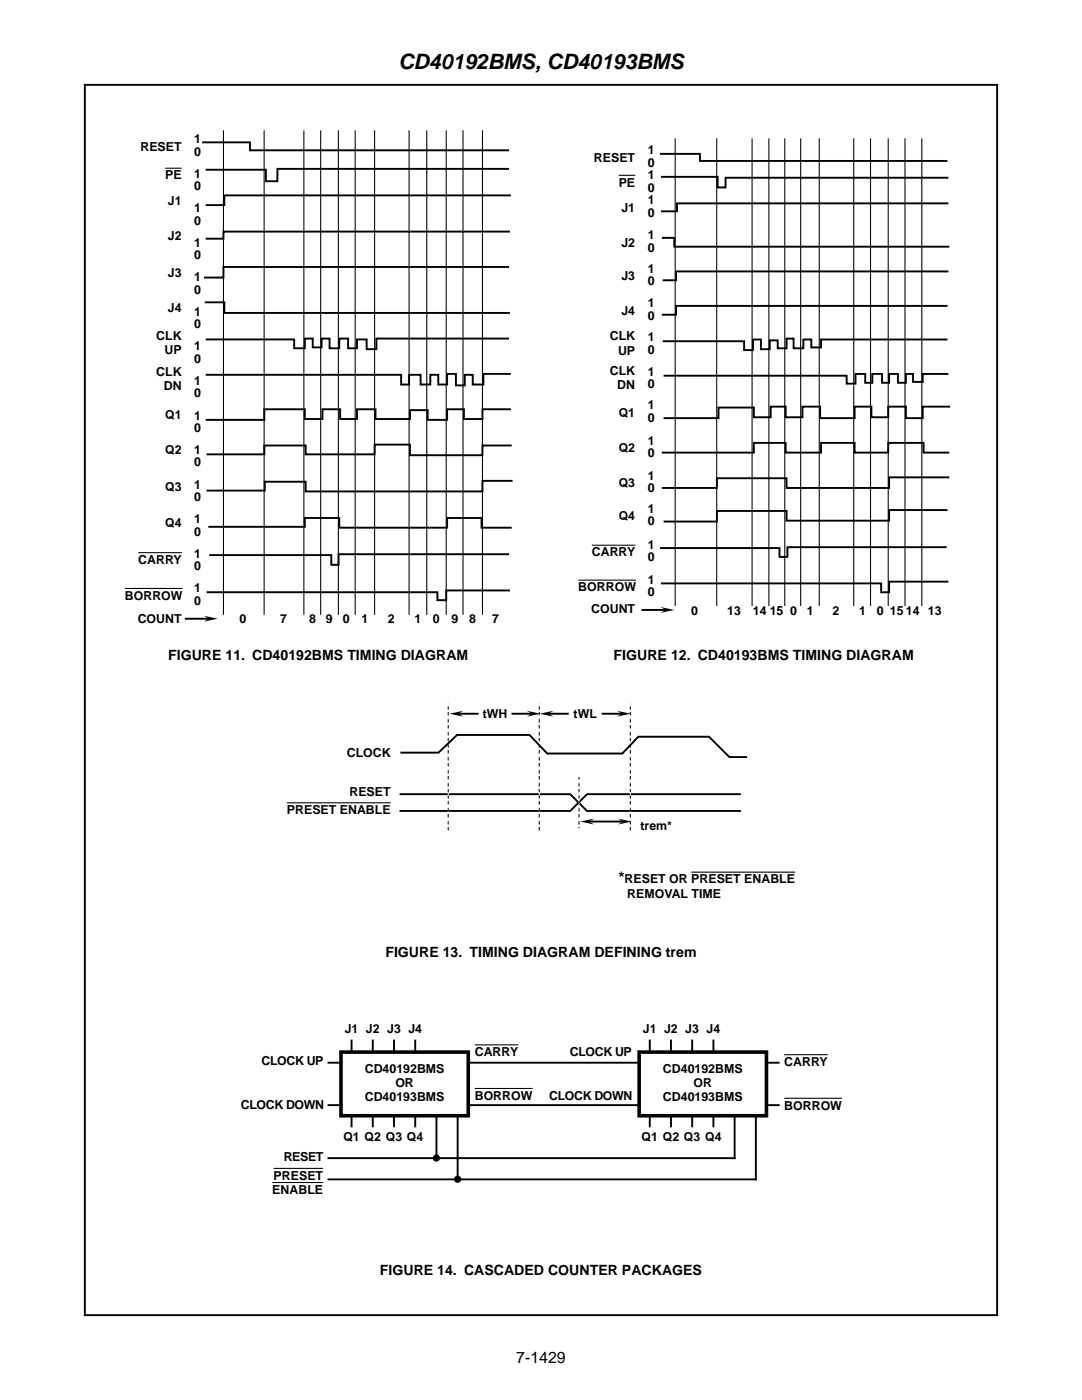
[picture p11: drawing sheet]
<svg xmlns="http://www.w3.org/2000/svg" width="216mm" height="279mm" viewBox="0 0 216 279" stroke-linecap="round" stroke-linejoin="round" font-family="sans-serif">
<g fill="none" stroke="#000" stroke-width=".38">
<path d="M16.9 16.9h182.1v245.6h-182.1zM40.5 28.4h9.4v1.6h51.5M101.4 33.7h-46.1v2.5h-2.2v-2.3h-11.9M101.7 39h-56.9v1.9h-3.6M131.9 30.7h7.8v1.4h49.2M132.1 35.3h11.1v2.1h1.6v-1.9h44.3M101.4 53.3h-56.8v2.1h-3.7M101.6 46.2h-57v1.4h-3.4M132.3 47.5h2.2v1.7h54.7M189.1 40.6h-54v1.6h-3M189.1 54.2h-54.2v1.7h-2.5M41.1 60.3h3.7v2.2h56.8"/>
<path d="M101.4 67.6h-26.3v2.1h-1.9v-2h-2v1.8h-1.7v-1.9h-1.8v1.9h-1.9v-1.9h-1.6v1.7h-1.8v-1.7h-1.6v1.9h-2.1v-1.8h-17.5M101.7 74.6h-5.3v2.1h-2.1v-1.9h-1.6v2.1h-1.7v-2.3h-1.8v2.1h-1.7v-1.9h-1.6v1.9h-2v-1.9h-2.3v1.9h-1.6v-1.9h-38.8M188.9 61h-54v1.8h-2.6M188.9 67.8h-25.1v1.5h-1.9v-1.5h-1.6v1.7h-1.9v-1.9h-1.5v1.9h-1.7v-1.6h-1.6v1.8h-1.8v-1.9h-1.6v2.1h-1.7v-1.8h-16.1M189.1 74.6h-5v1.6h-1.9v-1.6h-1.4v1.8h-1.6v-1.8h-1.8v1.8h-1.4v-1.8h-1.9v1.8h-1.5v-1.8h-1.9v2h-1.8v-1.6h-36.3M101.7 81.7h-5.4v1.9h-3.7v-1.9h-3.4v2.1h-3.9v-1.9h-3.5v1.7h-6.9v-1.9h-3.7v1.9h-3.3v-1.9h-3.6v1.9h-3.5v-1.9h-8.1v2.1h-11.5M101.9 88.9h-5.6v2h-14.5v-2.2h-7v2h-13.8v-1.8h-8.3v1.8h-11.3M102.1 96h-5.8v2.1h-35.3v-2h-8.2v1.8h-11.4M132.3 90.3h18.1v-1.9h6.4v1.9h7v-1.9h6.7v1.9h6.7v-1.9h7.1v1.9h4.9M189.2 95.3h-11.8v2.1h-20.5v-2h-13.8v2h-10.8M189.4 81.2h-5.3v2.2h-3.3v-2.2h-3.6v2.1h-3.3v-2.1h-3.4v2.2h-6.8v-2.2h-3.6v2.1h-3.3v-2.1h-3v2.1h-3.4v-2h-7v2.1h-10.8M41.8 105.1h19v-1.7h6.9v1.9h21.5v-1.9h6.9v1.9h5.8"/>
<path d="M101.4 110.6h-33.8v2.1h-1.5v-1.9h-24.2M101.6 117.8h-12.6v2h-1.7v-1.6h-45.9M188.7 109.2h-31.6v1.9h-1.6v-1.7h-23.6M188.9 101.8h-11.5v2.1h-20.5v-1.9h-13.8v2.1h-10.5M189.1 116.1h-11.7v2.1h-1.6v-1.8h-43.7M37.1 123.5h4.6M128.2 121.7h4.6M79.9 158.5h33.9l3.3 3.3h30.5M80.1 150.2h7.4l3.7-3.5h14.5l3.5 3.7h15l3.2-3.4h14.1l4 4.1h3.4M91.4 142.4h14.7M109.4 142.4h14.7M147.6 158.5h-30.5l-3.3 3.3h-33.9"/>
<path d="M117.5 164h6.8"/>
</g>
<g fill="none" stroke="#000" stroke-width=".21">
<path d="M44.6 26.1v96.5M52.7 26.1v96.5M60.6 26.1v96.5M64 26.1v96.5M67.5 26.1v96.5M70.9 26.1v96.5M74.8 26.1v96.5M81.6 26.1v96.5M85.2 26.1v96.5M89 26.1v96.5M92.4 26.1v96.5M96.3 26.1v96.5"/>
<path d="M134.7 27.7v93.1M143 27.7v93.1M150.1 27.7v93.1M153.4 27.7v93.1M156.6 27.7v93.1M159.8 27.7v93.1M163.5 27.7v93.1M170.4 27.7v93.1M173.7 27.7v93.1M177.2 27.7v93.1M180.6 27.7v93.1M183.9 27.7v93.1"/>
<path d="M89.4 140.5v25.4M107.6 140.5v25.4M115.5 155.1v10.1M125.8 140.5v25.4"/>
</g>
<path d="M33 33.6h3.3zM123.5 35h3.2zM24.9 117.4h11.5zM27.6 110.3h7.1zM34.6 110.3h1.7zM115.4 115.8h11.5zM118.1 108.8h7.1zM125.1 108.8h1.7zM57.2 160.2h20.8zM137.9 174.1h20.8z" fill="#000" stroke="#000" stroke-width=".21"/>
<path d="M40.7 122.9l2.7 .6-2.7 .6 1-.6zM131.8 121.1l2.7 .6-2.7 .6 1-.6zM89.7 142.4l2.8-.5-1.1 .5 1.1 .6zM105.1 141.9l2.8 .5-2.8 .6 1-.6zM107.7 142.4l2.8-.5-1.1 .5 1.1 .6zM123.1 141.9l2.8 .5-2.8 .6 1-.6zM115.8 164l2.8-.6-1.1 .6 1.1 .5zM123.3 163.4l2.7 .6-2.7 .5 1-.5z" fill="#000"/>
<path d="M89.4 140.5v25.4M107.6 140.5v25.4M115.5 155.1v10.1M125.8 140.5v25.4" fill="none" stroke="#fff" stroke-width=".21"/>
<g fill="#fff" stroke="#fff" stroke-width=".21">
<path d="M95.6 140.8h6.4v3.3h-6.4z" fill-rule="evenodd"/>
<path d="M113.6 140.8h6.4v3.3h-6.4z" fill-rule="evenodd"/>
</g>
<path d="M68 210h25.4v12.7h-25.4z" fill-rule="evenodd" fill="#fff" stroke="#000" stroke-width=".72"/>
<g fill="none" stroke="#000" stroke-width=".38">
<path d="M65.5 212.1h2.2M70.2 207.7v2.1M74.4 207.7v2.1M78.6 207.7v2.1M82.9 207.7v2.1M93.4 212.1h34.1M65.5 220.6h2.2M65.5 235.4h85.3M65.5 231.1h81.1M70.2 222.7v2.1M74.4 222.7v2.1M78.6 222.7v2.1"/>
<path d="M82.9 222.7v2.1M87.1 222.7v8.4M91.3 222.7v12.7M93.4 220.6h34.1"/>
<circle cx="87.1" cy="231.1" r=".53"/>
<circle cx="91.3" cy="235.4" r=".53"/>
</g>
<path d="M94.7 208.5h7.2zM94.7 217.2h11.6zM101.8 208.5h1.6zM54.3 236h10.2zM54.6 233.2h9.9z" fill="#000" stroke="#000" stroke-width=".21"/>
<path d="M86.6 230.9l.5-.3v.5v-.5a.52 .52 0 0 1 .5 .7 .52 .52 0 0 1-.7 .3 .52 .52 0 0 1-.3-.7zM90.8 235.1l.5-.2v.5v-.5a.52 .52 0 0 1 .5 .6 .52 .52 0 0 1-.7 .4 .52 .52 0 0 1-.3-.8z" fill="#000"/>
<path d="M127.5 210h25.4v12.7h-25.4z" fill-rule="evenodd" fill="#fff" stroke="#000" stroke-width=".72"/>
<path d="M156.5 210.5h7.1zM156.5 219.2h11.5zM163.5 210.5h1.7z" fill="#000" stroke="#000" stroke-width=".21"/>
<path d="M129.7 207.7v2.1M133.9 207.7v2.1M138.1 207.7v2.1M142.4 207.7v2.1M153.3 212.1h2.1M129.7 222.7v2.1M133.9 222.7v2.1M138.1 222.7v2.1M142.4 222.7v2.1M146.6 222.7v8.4M150.8 222.7v12.7M153.3 220.6h2.1" fill="none" stroke="#000" stroke-width=".38"/>
<text font-size="4.2" x="79.5" y="13.8">CD40192BMS, CD40193BMS</text>
<g font-size="3.2">
<text x="123.4" y="176.3">*</text>
<text x="103" y="272">7-1429</text>
</g>
<g font-size="2.8">
<text x="33.5" y="131.7">FIGURE 11. CD40192BMS TIMING DIAGRAM</text>
<text x="122.4" y="131.7">FIGURE 12. CD40193BMS TIMING DIAGRAM</text>
<text x="76.9" y="191">FIGURE 13. TIMING DIAGRAM DEFINING trem</text>
<text x="75.8" y="254.5">FIGURE 14. CASCADED COUNTER PACKAGES</text>
</g>
<g font-size="2.5">
<text x="38.8" y="28.6">1</text>
<text x="28" y="30.1">RESET</text>
<text x="33" y="35.8">PE</text>
<text x="38.8" y="31.1">0</text>
<text x="38.8" y="35.5">1</text>
<text x="118.5" y="32.3">RESET</text>
<text x="129.3" y="30.8">1</text>
<text x="129.3" y="33.3">0</text>
<text x="129.3" y="35.8">1</text>
<text x="33.5" y="40.8">J1</text>
<text x="38.8" y="37.9">0</text>
<text x="123.5" y="37.2">PE</text>
<text x="129.3" y="38.2">0</text>
<text x="129.3" y="40.8">1</text>
<text x="33.5" y="47.8">J2</text>
<text x="38.8" y="42.4">1</text>
<text x="38.8" y="44.8">0</text>
<text x="124" y="42.3">J1</text>
<text x="129.3" y="43.2">0</text>
<text x="129.3" y="47.7">1</text>
<text x="38.8" y="49.3">1</text>
<text x="38.8" y="51.7">0</text>
<text x="124" y="49.2">J2</text>
<text x="129.3" y="50.2">0</text>
<text x="33.5" y="55.2">J3</text>
<text x="38.8" y="56.2">1</text>
<text x="38.8" y="58.6">0</text>
<text x="124" y="55.9">J3</text>
<text x="129.3" y="54.4">1</text>
<text x="129.3" y="56.9">0</text>
<text x="33.5" y="62.3">J4</text>
<text x="38.8" y="63.1">1</text>
<text x="38.8" y="65.5">0</text>
<text x="124" y="62.8">J4</text>
<text x="129.3" y="61.3">1</text>
<text x="129.3" y="63.8">0</text>
<text x="31.2" y="67.8">CLK</text>
<text x="32.8" y="70.7">UP</text>
<text x="38.8" y="69.9">1</text>
<text x="121.7" y="67.9">CLK</text>
<text x="123.3" y="70.8">UP</text>
<text x="129.3" y="68.1">1</text>
<text x="129.3" y="70.6">0</text>
<text x="31.2" y="75">CLK</text>
<text x="32.7" y="77.8">DN</text>
<text x="38.8" y="72.4">0</text>
<text x="38.8" y="76.8">1</text>
<text x="121.7" y="74.8">CLK</text>
<text x="123.2" y="77.6">DN</text>
<text x="129.3" y="75">1</text>
<text x="129.3" y="77.5">0</text>
<text x="33" y="83.6">Q1</text>
<text x="38.8" y="79.3">0</text>
<text x="38.8" y="83.7">1</text>
<text x="123.5" y="83.2">Q1</text>
<text x="129.3" y="81.7">1</text>
<text x="38.8" y="86.2">0</text>
<text x="129.3" y="84.2">0</text>
<text x="129.3" y="88.8">1</text>
<text x="33" y="90.7">Q2</text>
<text x="38.8" y="90.6">1</text>
<text x="38.8" y="93.1">0</text>
<text x="123.5" y="90.2">Q2</text>
<text x="129.3" y="91.2">0</text>
<text x="129.3" y="95.7">1</text>
<text x="33" y="97.9">Q3</text>
<text x="38.8" y="97.5">1</text>
<text x="38.8" y="100">0</text>
<text x="123.5" y="97.2">Q3</text>
<text x="129.3" y="98.2">0</text>
<text x="33" y="105.2">Q4</text>
<text x="38.8" y="104.4">1</text>
<text x="38.8" y="106.9">0</text>
<text x="123.5" y="103.8">Q4</text>
<text x="129.3" y="102.3">1</text>
<text x="129.3" y="104.8">0</text>
<text x="27.6" y="112.6">CARRY</text>
<text x="38.8" y="111.3">1</text>
<text x="38.8" y="113.8">0</text>
<text x="118.1" y="111.1">CARRY</text>
<text x="129.3" y="109.6">1</text>
<text x="129.3" y="112">0</text>
<text x="24.9" y="119.7">BORROW</text>
<text x="38.8" y="118.2">1</text>
<text x="115.4" y="118">BORROW</text>
<text x="129.3" y="116.5">1</text>
<text x="129.3" y="119">0</text>
<text x="27.5" y="124.4">COUNT</text>
<text x="38.8" y="120.7">0</text>
<text x="47.8" y="124.4">0</text>
<text x="55.9" y="124.4">7</text>
<text x="61.7" y="124.4">8</text>
<text x="65" y="124.4">9</text>
<text x="68.4" y="124.4">0</text>
<text x="72.1" y="124.4">1</text>
<text x="77.4" y="124.4">2</text>
<text x="82.7" y="124.4">1</text>
<text x="86.4" y="124.4">0</text>
<text x="90.1" y="124.4">9</text>
<text x="93.6" y="124.4">8</text>
<text x="98.2" y="124.4">7</text>
<text x="118" y="122.3">COUNT</text>
<text x="137.9" y="122.8">0</text>
<text x="145.1" y="122.8">13</text>
<text x="150.2" y="122.8">14 15 0</text>
<text x="161" y="122.8">1</text>
<text x="166.1" y="122.8">2</text>
<text x="171.4" y="122.8">1</text>
<text x="174.9" y="122.8">0 15 14 13</text>
<text x="96.3" y="143.3">tWH</text>
<text x="114.4" y="143.3">tWL</text>
<text x="69.2" y="151.1">CLOCK</text>
<text x="69.7" y="158.9">RESET</text>
<text x="57.2" y="162.5">PRESET ENABLE</text>
<text x="127.8" y="165.7">trem*</text>
<text x="124.6" y="176.3">RESET OR PRESET ENABLE</text>
<text x="125.2" y="179.3">REMOVAL TIME</text>
<text x="68.8" y="206.1">J1 J2 J3 J4</text>
<text x="128.3" y="206.1">J1 J2 J3 J4</text>
<text x="52.2" y="212.5">CLOCK UP</text>
<text x="72.8" y="214.1">CD40192BMS</text>
<text x="94.7" y="210.8">CARRY</text>
<text x="113.7" y="210.8">CLOCK UP</text>
<text x="132.3" y="214.1">CD40192BMS</text>
<text x="156.5" y="212.7">CARRY</text>
<text x="48.1" y="221.2">CLOCK DOWN</text>
<text x="72.8" y="219.8">CD40193BMS</text>
<text x="78.9" y="217">OR</text>
<text x="94.7" y="219.5">BORROW</text>
<text x="109.6" y="219.5">CLOCK DOWN</text>
<text x="132.3" y="219.8">CD40193BMS</text>
<text x="138.4" y="217">OR</text>
<text x="156.5" y="221.4">BORROW</text>
<text x="68.5" y="227.6">Q1 Q2 Q3 Q4</text>
<text x="128" y="227.6">Q1 Q2 Q3 Q4</text>
<text x="56.6" y="231.7">RESET</text>
<text x="54.3" y="238.3">ENABLE</text>
<text x="54.6" y="235.4">PRESET</text>
</g>
</svg>
